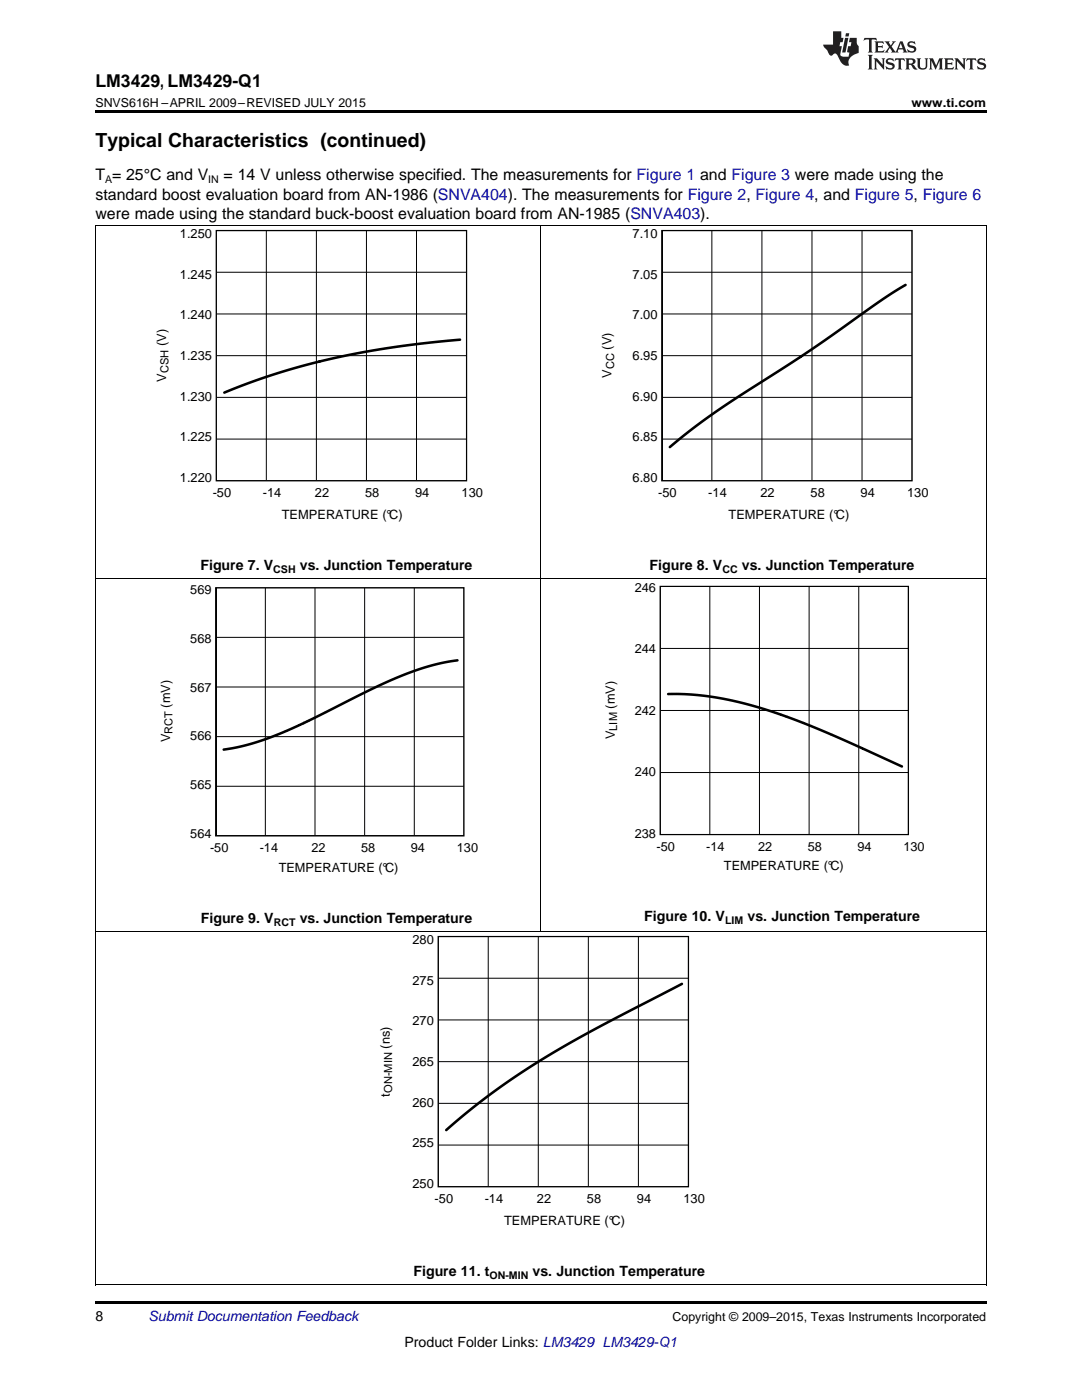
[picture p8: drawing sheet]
<svg xmlns="http://www.w3.org/2000/svg" width="216mm" height="279mm" viewBox="0 0 216 279" stroke-linecap="round" stroke-linejoin="round" font-family="sans-serif">
<path d="M19 259.7h177.8v.5h-177.8z" fill="#000"/>
<g fill="none" stroke="#000" stroke-width=".2">
<path d="M19.1 186v70.5M87.4 195.2h50M87.4 186.9h50M87.4 186.8v49.9M97.4 186.8v49.9M107.4 186.8v49.9M117.4 186.8v49.9M127.4 186.8v49.9M137.4 186.8v49.9M196.8 186v70.5M87.4 211.9h50M87.4 203.6h50"/>
<path d="M87.4 236.8h50M87.4 228.5h50M87.4 220.2h50M19 256.4h177.8"/>
</g>
<path d="M87 186.5v50.8h51v-50.8" fill="none" stroke="#fff" stroke-width=".92"/>
<path d="M136.1 196.4l-17.9 9.3-10.6 6.1-4.9 3.2-4.9 3.4-4.7 3.7-4.1 3.4" fill="none" stroke="#000" stroke-width=".51"/>
<path d="M87.4 186.9v49.9h50v-49.9zM86.9 186.5h51v50.8h-51z" fill-rule="evenodd" fill="#fff"/>
<path d="M87.4 186.9h50v49.9h-50z" fill="none" stroke="#000" stroke-width=".25"/>
<g fill="none" stroke="#000" stroke-width=".2">
<path d="M19.1 115.5v70.5M43 117.3h49.6M43 117.2v49.5M52.9 117.2v49.5M62.9 117.2v49.5M72.8 117.2v49.5M82.7 117.2v49.5M92.6 117.2v49.5M107.9 115.5v70.5M196.8 115.5v70.5M43 137.1h49.6M43 127.2h49.6"/>
<path d="M43 156.9h49.6M43 147h49.6M43 166.8h49.6M19 185.9h177.8"/>
</g>
<path d="M42.6 116.7v50.5h50.6v-50.5" fill="none" stroke="#fff" stroke-width=".91"/>
<path d="M91.3 131.8l-4.8 .9-5.2 1.7-6.5 2.8-12.6 6.3-6.1 2.8-6 2.1-2.8 .7-2.7 .5" fill="none" stroke="#000" stroke-width=".51"/>
<path d="M43 117.3v49.5h49.6v-49.5zM42.6 116.8h50.5v50.5h-50.5z" fill-rule="evenodd" fill="#fff"/>
<path d="M43 117.3h49.6v49.5h-49.6z" fill="none" stroke="#000" stroke-width=".24"/>
<path d="M131.3 116.3h50.6v50.7h-50.6z" fill="none" stroke="#fff" stroke-width=".91"/>
<path d="M131.7 117h49.6M131.7 116.9v49.5M141.6 116.9v49.5M151.5 116.9v49.5M161.4 116.9v49.5M171.4 116.9v49.5M181.3 116.9v49.5M131.7 129.4h49.6M131.7 154.2h49.6M131.7 141.8h49.6M131.7 166.6h49.6" fill="none" stroke="#000" stroke-width=".2"/>
<path d="M133.3 138.5l4.8 .1 4.2 .5 5 1 5.1 1.4 5.2 1.8 5.8 2.3 16.6 7.4" fill="none" stroke="#000" stroke-width=".51"/>
<path d="M131.7 117v49.6h49.6v-49.6zM131.2 116.5h50.5v50.5h-50.5z" fill-rule="evenodd" fill="#fff"/>
<path d="M131.7 117h49.6v49.6h-49.6z" fill="none" stroke="#000" stroke-width=".24"/>
<g fill="none" stroke="#000" stroke-width=".2">
<path d="M19.1 45v70.5M43.2 54.3h49.9M43.2 46h49.9M43.2 45.9v49.9M53.1 45.9v49.9M63.1 45.9v49.9M73.1 45.9v49.9M83.1 45.9v49.9M93.1 45.9v49.9M107.9 45v70.5M196.8 45v70.5M43.2 79.3h49.9"/>
<path d="M43.2 71h49.9M43.2 62.7h49.9M43.2 96h49.9M43.2 87.6h49.9M19 115.4h177.8"/>
</g>
<path d="M42.7 45.7v50.7h51v-50.7" fill="none" stroke="#fff" stroke-width=".92"/>
<path d="M91.8 67.8l-6.9 .7-6.2 .8-6 1-5.9 1.1-5.9 1.5-5.5 1.6-5.3 1.8-5.3 2.1" fill="none" stroke="#000" stroke-width=".51"/>
<path d="M43.2 46v50h49.9v-50zM42.7 45.7h50.9v50.7h-50.9z" fill-rule="evenodd" fill="#fff"/>
<path d="M43.2 46h49.9v50h-49.9z" fill="none" stroke="#000" stroke-width=".25"/>
<path d="M131.6 45.7v50.7h51v-50.7" fill="none" stroke="#fff" stroke-width=".92"/>
<g fill="none" stroke="#000" stroke-width=".2">
<path d="M132.1 54.3h49.9M132.1 46h49.9M132.1 45.9v49.9M142 45.9v49.9M152 45.9v49.9M162 45.9v49.9M172 45.9v49.9M182 45.9v49.9M132.1 79.3h49.9M132.1 71h49.9M132.1 62.7h49.9M132.1 96h49.9"/>
<path d="M132.1 87.6h49.9"/>
</g>
<path d="M180.7 56.9l-4.5 2.8-15.7 11-17.3 11.2-4.9 3.6-4.6 3.7" fill="none" stroke="#000" stroke-width=".51"/>
<path d="M132.1 46v50h49.9v-50zM131.6 45.7h50.9v50.7h-50.9z" fill-rule="evenodd" fill="#fff"/>
<path d="M132.1 46h49.9v50h-49.9z" fill="none" stroke="#000" stroke-width=".25"/>
<path d="M19 45h177.8" fill="none" stroke="#000" stroke-width=".2"/>
<path d="M19 22h177.8v.5h-177.8z" fill="#000"/>
<g fill="#231f20">
<path d="M172.5 7.6l-.1 .5 .4-.2h.6v.1v2.1l-.2 .4h.9l-.2-.4v-2.1l.1-.1h.5l.5 .2-.2-.5zM174.5 8.3l.2 .3v1.5l-.2 .4h1.8l.2-.6a1.04 1.04 0 0 1-1.3 .2v-.7h.6l.3 .2v-.6l-.3 .2h-.6v-.6l.8-.1 .4 .3-.2-.5zM176.5 8.3l.9 1.1-.9 1.1h.8l-.2-.2 .4-.7 .5 .7-.2 .2h1.5l-.2-.2 .2-.4h.9l.1 .4-.2 .2h1l-.3-.3-.7-1.9h-.5l-.9 2-.8-1 .9-1h-.8l.1 .3-.4 .5-.3-.6 .1-.2zM179.7 8.6l.4 1h-.7zM181.3 8.4a.63 .63 0 0 0-.2 .7 .63 .63 0 0 0 .6 .4l.6 .2 .1 .2a.75 .75 0 0 1-.7 .4 .75 .75 0 0 1-.6-.5l.1 .7 .1-.1a1.11 1.11 0 0 0 1.5-.6 1.13 1.13 0 0 0-1.2-.8l-.1-.4a1.04 1.04 0 0 1 1.2 .2l-.2-.5-.2 .1-.4-.2zM173.2 10.9l.2 .4v2.2l-.2 .4h1l-.3-.4v-2.2l.3-.4zM174.3 11.6l.3 .4v1.5l-.3 .4h.8l-.2-.4v-1.3l1.5 1.7v-1.9l.2-.4h-.7l.2 .4v.9l-1.1-1.3zM177 11.8a.62 .62 0 0 0-.2 .7 .62 .62 0 0 0 .6 .4l.6 .1 .1 .3a.76 .76 0 0 1-.7 .3 .76 .76 0 0 1-.7-.4l.2 .7 .1-.1a1.11 1.11 0 0 0 1.5-.6 1.13 1.13 0 0 0-1.2-.8l-.1-.4a1.04 1.04 0 0 1 1.2 .2l-.2-.6-.2 .1-.5-.1zM178.7 11.6l-.2 .6a.61 .61 0 0 1 .8-.3v1.6l-.2 .4h.9l-.2-.4v-1.6a.63 .63 0 0 1 .7 .3l-.1-.6zM180.6 11.6l.3 .4v1.5l-.3 .4h1l-.2-.2-.1-.8 .6 .2a.76 .76 0 0 0 1.2 .7l-1-1a.58 .58 0 0 0 .6-.5 .58 .58 0 0 0-.5-.6zM181.4 11.9h.1a.45 .45 0 0 1 .5 .1 .45 .45 0 0 1 .1 .5l-.8 .2zM182.9 11.6l.2 .2a2.17 2.17 0 0 0 .3 1.9 .99 .99 0 0 0 1.6-.6v-1.1l.2-.4h-.7l.2 .2a1.92 1.92 0 0 1-.2 1.8 .6 .6 0 0 1-.9-.5v-1.1l.2-.4zM185.4 11.6l.2 .4v1.5l-.2 .4h.7l-.2-.4v-1.4l.8 1.8 .8-1.8v1.4l-.2 .4h.9l-.2-.4v-1.5l.2-.4h-.8l-.6 1.5-.6-1.5zM188.4 11.6l.2 .4v1.5l-.2 .4h1.8l.1-.6a1.04 1.04 0 0 1-1.2 .1v-.6h.5l.4 .2v-.6l-.4 .2h-.5v-.7h.8l.3 .3-.1-.6zM190.5 11.6l.2 .4v1.5l-.2 .4h.7l-.2-.4v-1.3l1.5 1.7v-1.9l.2-.4h-.7l.2 .4v.9l-1.1-1.3zM192.9 11.6l-.1 .6a.61 .61 0 0 1 .7-.3l.1 1.6-.3 .4h1l-.3-.4 .1-1.6a.63 .63 0 0 1 .7 .3l-.1-.6zM195.2 11.8a.62 .62 0 0 0-.2 .7 .62 .62 0 0 0 .6 .4l.6 .1 .1 .3a.76 .76 0 0 1-.7 .3 .76 .76 0 0 1-.6-.4l.1 .7 .1-.1a1.11 1.11 0 0 0 1.6-.6 1.13 1.13 0 0 0-1.3-.8l-.1-.4a1.04 1.04 0 0 1 1.2 .2l-.1-.6-.2 .1-.5-.1z"/>
<path d="M166.2 6.3v2.6h-1.9v.4l.8 .9a.91 .91 0 0 0 1 .8 .56 .56 0 0 1 .5-.3 .56 .56 0 0 1 .5 .3l.4 .8a1.53 1.53 0 0 0 1.9 1.2 1.54 1.54 0 0 1 1-2.1l.9-.3v-1.4a1.52 1.52 0 0 1-.4-1.6h-1.3l-.2 .8h.5l-.2 .8h-.5l-.1 1v.2l.4 .1-.2 .8a1.93 1.93 0 0 1-1.6-.3l.3-1.8h-.5l.2-.8h.4l.2-.8h-.4v-1.3zM168.6 7.6l-.6 2.9h.7l.6-2.9zM168.8 6.6l-.1 .7h.6l.2-.7z"/>
</g>
<text font-size="3.9" x="19" y="29.3">Typical Characteristics (continued)</text>
<text font-size="3.5" x="19" y="17.3">LM3429, LM3429-Q1</text>
<g font-size="3.2">
<text x="19" y="36">T = 25°C and V</text>
<text x="44.6" y="36">= 14 V unless otherwise specified. The measurements for Figure 1 and Figure 3 were made using the</text>
<text x="19" y="39.9">standard boost evaluation board from AN-1986 (SNVA404). The measurements for Figure 2, Figure 4, and Figure 5, Figure 6</text>
<text x="19" y="43.7">were made using the standard buck-boost evaluation board from AN-1985 (SNVA403).</text>
</g>
<g font-size="2.8">
<text x="40" y="113.7">Figure 7. V</text>
<text x="59.8" y="113.7">vs. Junction Temperature</text>
<text x="129.6" y="113.7">Figure 8. V</text>
<text x="148" y="113.7">vs. Junction Temperature</text>
<text x="40.1" y="184.2">Figure 9. V</text>
<text x="59.8" y="184.2">vs. Junction Temperature</text>
<text x="128.6" y="183.8">Figure 10. V</text>
<text x="149.2" y="183.8">vs. Junction Temperature</text>
<text x="82.5" y="254.7">Figure 11. t</text>
<text x="106.3" y="254.7">vs. Junction Temperature</text>
<text x="19" y="263.6">8</text>
<text x="80.7" y="268.9">Product Folder Links: LM3429 LM3429-Q1</text>
</g>
<text font-size="2.8" fill="#0000c8" x="29.6" y="263.6">Submit Documentation Feedback</text>
<g font-size="2.6">
<text x="35.9" y="47.5">1.250</text>
<text x="126.2" y="47.5">7.10</text>
<text x="35.9" y="55.6">1.245</text>
<text x="126.2" y="55.6">7.05</text>
<text x="35.9" y="63.7">1.240</text>
<text x="126.2" y="63.7">7.00</text>
<text x="33.1" y="69.1" transform="rotate(-90 33.1 69.1)">(V)</text>
<text x="35.9" y="71.8">1.235</text>
<text x="122" y="69.8" transform="rotate(-90 122 69.8)">(V)</text>
<text x="126.2" y="71.8">6.95</text>
<text x="33.1" y="76.2" transform="rotate(-90 33.1 76.2)">V</text>
<text x="122" y="75.4" transform="rotate(-90 122 75.4)">V</text>
<text x="35.9" y="79.9">1.230</text>
<text x="126.2" y="79.9">6.90</text>
<text x="35.9" y="88.1">1.225</text>
<text x="126.2" y="88.1">6.85</text>
<text x="35.9" y="96.2">1.220</text>
<text x="42.4" y="99.2">-50</text>
<text x="52.4" y="99.2">-14</text>
<text x="62.8" y="99.2">22</text>
<text x="72.8" y="99.2">58</text>
<text x="82.8" y="99.2">94</text>
<text x="92.1" y="99.2">130</text>
<text x="126.2" y="96.2">6.80</text>
<text x="131.3" y="99.2">-50</text>
<text x="141.3" y="99.2">-14</text>
<text x="151.7" y="99.2">22</text>
<text x="161.7" y="99.2">58</text>
<text x="171.7" y="99.2">94</text>
<text x="181" y="99.2">130</text>
<text x="56.2" y="103.6">TEMPERATURE (°C)</text>
<text x="145.4" y="103.6">TEMPERATURE (°C)</text>
<text x="82.3" y="188.4">280</text>
<text x="82.3" y="196.5">275</text>
<text x="77.8" y="209.3" transform="rotate(-90 77.8 209.3)">(ns)</text>
<text x="82.3" y="204.6">270</text>
<text x="82.3" y="212.7">265</text>
<text x="77.8" y="218.9" transform="rotate(-90 77.8 218.9)">t</text>
<text x="82.3" y="220.8">260</text>
<text x="82.3" y="228.9">255</text>
<text x="82.3" y="237.1">250</text>
<text x="86.7" y="240.1">-50</text>
<text x="96.7" y="240.1">-14</text>
<text x="100.6" y="244.5">TEMPERATURE (°C)</text>
<text x="107.1" y="240.1">22</text>
<text x="117.1" y="240.1">58</text>
<text x="127.1" y="240.1">94</text>
<text x="136.4" y="240.1">130</text>
</g>
<g font-size="2.5">
<text x="19" y="21.4">SNVS616H –APRIL 2009–REVISED JULY 2015</text>
<text x="181.9" y="21.4">www.ti.com</text>
<text x="38" y="118.6">569</text>
<text x="126.7" y="118.1">246</text>
<text x="38" y="128.3">568</text>
<text x="126.7" y="130.4">244</text>
<text x="34" y="141.2" transform="rotate(-90 34 141.2)">(mV)</text>
<text x="38" y="138">567</text>
<text x="122.7" y="141.4" transform="rotate(-90 122.7 141.4)">(mV)</text>
<text x="126.7" y="142.6">242</text>
<text x="34" y="148.2" transform="rotate(-90 34 148.2)">V</text>
<text x="38" y="147.8">566</text>
<text x="122.7" y="147.5" transform="rotate(-90 122.7 147.5)">V</text>
<text x="126.7" y="154.9">240</text>
<text x="38" y="157.5">565</text>
<text x="38" y="167.2">564</text>
<text x="126.7" y="167.2">238</text>
<text x="41.9" y="170.1">-50</text>
<text x="51.8" y="170.1">-14</text>
<text x="62.1" y="170.1">22</text>
<text x="72.1" y="170.1">58</text>
<text x="82" y="170.1">94</text>
<text x="91.2" y="170.1">130</text>
<text x="131" y="169.8">-50</text>
<text x="140.9" y="169.8">-14</text>
<text x="144.5" y="173.6">TEMPERATURE (°C)</text>
<text x="151.3" y="169.8">22</text>
<text x="161.2" y="169.8">58</text>
<text x="171.1" y="169.8">94</text>
<text x="180.3" y="169.8">130</text>
<text x="55.6" y="174.1">TEMPERATURE (°C)</text>
<text x="134.2" y="263.6">Copyright © 2009–2015, Texas Instruments Incorporated</text>
</g>
<g font-size="2.2">
<text x="33.6" y="74.5" transform="rotate(-90 33.6 74.5)">CSH</text>
<text x="122.5" y="73.7" transform="rotate(-90 122.5 73.7)">CC</text>
<text x="34.4" y="146.5" transform="rotate(-90 34.4 146.5)">RCT</text>
<text x="123.1" y="145.8" transform="rotate(-90 123.1 145.8)">LIM</text>
<text x="78.3" y="218.2" transform="rotate(-90 78.3 218.2)">ON-MIN</text>
</g>
<g font-size="2.1">
<text x="21" y="36.6">A</text>
<text x="41.6" y="36.6">IN</text>
<text x="54.5" y="114.3">CSH</text>
<text x="144.1" y="114.3">CC</text>
<text x="54.6" y="184.8">RCT</text>
<text x="144.7" y="184.4">LIM</text>
<text x="97.7" y="255.3">ON-MIN</text>
</g>
</svg>
